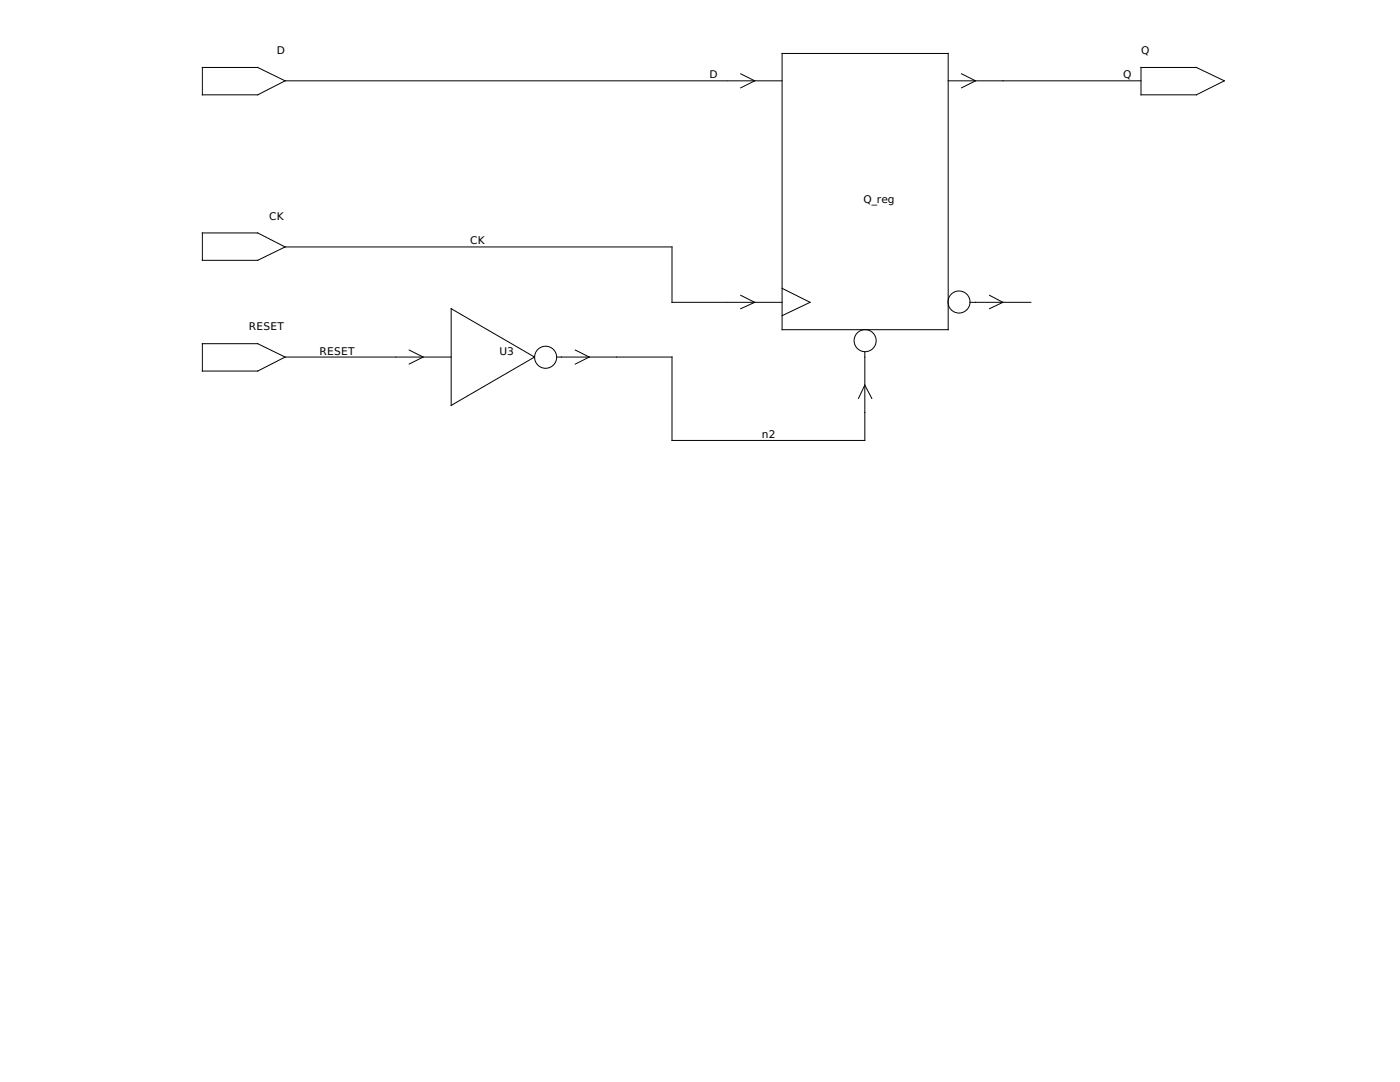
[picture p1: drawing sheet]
<svg xmlns="http://www.w3.org/2000/svg" width="279mm" height="216mm" viewBox="0 0 279 216" stroke-linecap="round" stroke-linejoin="round" font-family="sans-serif">
<g fill="none" stroke="#000" stroke-width=".2">
<path d="M40.4 13.5h11l5.5 2.6-5.5 2.8h-11zM56.9 16.1h88.1M145.2 16.1h10.9M147.8 14.7l2.8 1.4-2.8 1.4M156.1 10.7h33.1v55.1h-33.1zM189.2 16.1h38.5M191.9 14.7l2.8 1.4-2.8 1.4M227.7 13.5h11.1l5.5 2.6-5.5 2.8h-11.1zM40.4 46.5h11l5.5 2.8-5.5 2.6h-11zM56.9 49.3h77.2v11h10.9M147.8 58.9l2.8 1.4-2.8 1.3M156.1 57.5l5.6 2.8-5.6 2.7"/>
<path d="M197.5 58.9l2.7 1.4-2.7 1.3M40.4 68.6h11l5.5 2.6-5.5 2.8h-11zM56.9 71.2h33.1M81.7 69.9l2.8 1.3-2.8 1.4M90 61.6l16.7 9.6-16.7 9.7zM114.8 69.9l2.8 1.3-2.8 1.4M145.2 60.3h10.9M171.3 79.5l1.3-2.7 1.4 2.7M172.6 70.2v17.7h-38.5v-16.7h-23M193.5 60.3h12.2"/>
<circle cx="108.9" cy="71.3" r="2.2"/>
<circle cx="172.7" cy="68" r="2.2"/>
<circle cx="191.4" cy="60.3" r="2.2"/>
</g>
<g font-size="2.1">
<text x="55.2" y="10.8">D</text>
<text x="227.7" y="10.8">Q</text>
<text x="141.6" y="15.6">D</text>
<text x="224.2" y="15.6">Q</text>
<text x="172.3" y="40.5">Q_reg</text>
<text x="53.7" y="43.8">CK</text>
<text x="93.9" y="48.8">CK</text>
<text x="49.7" y="65.9">RESET</text>
<text x="63.8" y="70.7">RESET</text>
<text x="99.7" y="70.9">U3</text>
<text x="152" y="87.4">n2</text>
</g>
</svg>
